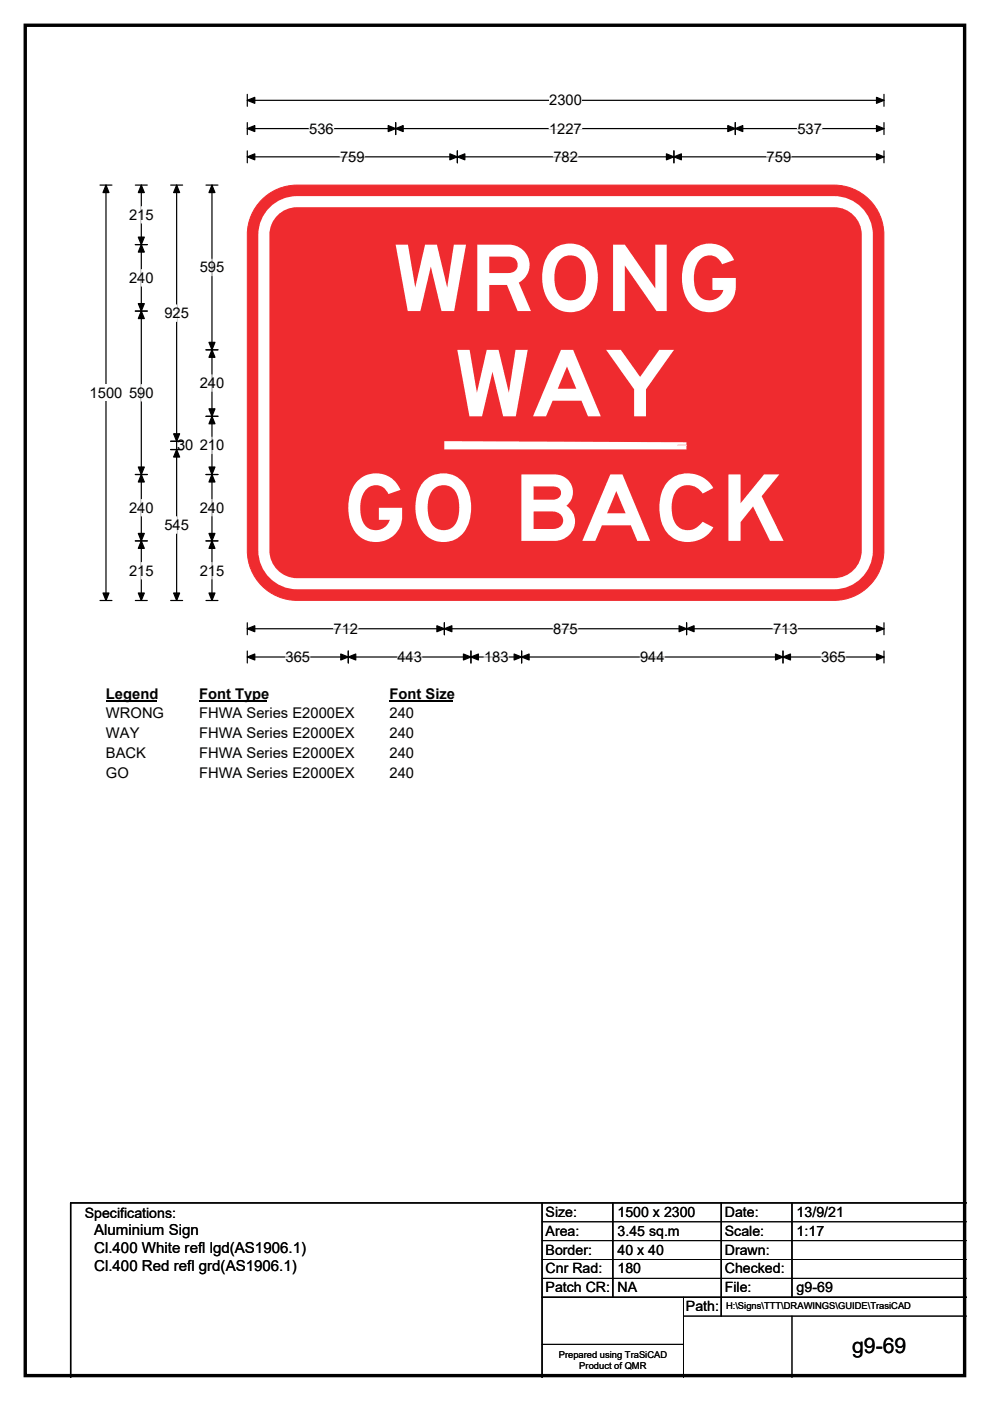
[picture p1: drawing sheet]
<svg xmlns="http://www.w3.org/2000/svg" width="210mm" height="297mm" viewBox="0 0 210 297" stroke-linecap="round" stroke-linejoin="round" font-family="sans-serif">
<path d="M5.4 5.4h199.2v286.3h-199.2z" fill="none" stroke="#000" stroke-width=".72"/>
<path d="M52.5 21.3h135M52.5 20v2.5M187.5 20v2.5" fill="none" stroke="#000" stroke-width=".25"/>
<path d="M52.5 21.3l1.5-.7v1.3zM185.9 20.6l1.6 .7-1.6 .6z" fill="#000" stroke="#000" stroke-width=".25"/>
<path d="M116.5 19.5h6.9v3.5h-6.9z" fill="#fff"/>
<g fill="none" stroke="#000" stroke-width=".25">
<path d="M21.2 39.2h2.5M22.5 39.2v88.1M52.5 27.3h135M52.5 26v2.5M52.5 32v2.5M52.5 33.3h135M83.9 26v2.5M97 32v2.5M142.9 32v2.5M156 26v2.5M187.5 26v2.5M187.5 32v2.5"/>
<path d="M21.2 127.3h2.5M52.5 132v2.6M52.5 138v2.6M52.5 133.3h135M52.5 139.3h135M73.9 138v2.6M94.3 132v2.6M99.9 138v2.6M110.6 138v2.6M145.6 132v2.6M166.1 138v2.6M187.5 132v2.6"/>
<path d="M187.5 138v2.6"/>
</g>
<g fill="#000" stroke="#000" stroke-width=".25">
<path d="M22.5 39.2l.6 1.6h-1.3zM52.5 27.3l1.5-.7v1.3zM52.5 33.3l1.5-.7v1.3zM83.9 27.3l1.6-.7v1.3zM82.3 26.6l1.6 .7-1.6 .6zM97 33.3l1.6-.7v1.3zM95.4 32.6l1.6 .7-1.6 .6zM141.4 32.6l1.5 .7-1.5 .6zM142.9 33.3l1.6-.7v1.3zM154.4 26.6l1.6 .7-1.6 .6zM156 27.3l1.5-.7v1.3zM185.9 26.6l1.6 .7-1.6 .6z"/>
<path d="M185.9 32.6l1.6 .7-1.6 .6zM21.8 125.7h1.3l-.6 1.6zM52.5 133.3l1.5-.6v1.2zM52.5 139.3l1.5-.6v1.2zM73.9 139.3l1.6-.6v1.2zM72.3 138.7l1.6 .6-1.6 .6zM94.3 133.3l1.5-.6v1.2zM92.7 132.7l1.6 .6-1.6 .6zM98.3 138.7l1.6 .6-1.6 .6zM99.9 139.3l1.6-.6v1.2zM109.1 138.7l1.5 .6-1.5 .6zM110.6 139.3l1.6-.6v1.2z"/>
<path d="M144 132.7l1.6 .6-1.6 .6zM145.6 133.3l1.6-.6v1.2zM164.5 138.7l1.6 .6-1.6 .6zM166.1 139.3l1.6-.6v1.2zM185.9 132.7l1.6 .6-1.6 .6zM185.9 138.7l1.6 .6-1.6 .6z"/>
</g>
<g fill="none" stroke="#fff" stroke-width=".25">
<path d="M65.6 27.3h5.2M72.1 33.3h5.2M116.5 27.3h6.9M117.4 33.3h5.2M162.6 33.3h5.2M169.1 27.3h5.2M60.6 139.3h5.2M70.7 133.3h5.2M84.3 139.3h5.2M102.7 139.3h5.2M117.3 133.3h5.3M135.8 139.3h5.2"/>
<path d="M164 133.3h5.2M174.2 139.3h5.2"/>
</g>
<path d="M19 81.5h7v3.5h-7z" fill="#fff"/>
<g fill="none" stroke="#000" stroke-width=".25">
<path d="M28.7 39.2h2.5M30 39.2v88.1M36.2 39.2h2.5M37.5 39.2v88.1M43.7 39.2h2.5M45 39.2v88.1M28.7 51.9h2.5M28.7 66h2.5M43.7 74.2h2.5M36.2 93.6h2.5M36.2 95.3h2.5M43.7 88.3h2.5"/>
<path d="M28.7 100.6h2.5M28.7 114.7h2.5M43.7 100.6h2.5M43.7 114.7h2.5M28.7 127.3h2.5M36.2 127.3h2.5M43.7 127.3h2.5"/>
</g>
<g fill="#000" stroke="#000" stroke-width=".25">
<path d="M30 39.2l.6 1.6h-1.3zM37.5 39.2l.6 1.6h-1.3zM45 39.2l.6 1.6h-1.3zM30 51.9l.6 1.5h-1.3zM29.3 50.3h1.3l-.6 1.6zM29.3 64.4h1.3l-.6 1.6zM30 66l.6 1.5h-1.3zM45 74.2l.6 1.6h-1.3zM44.3 72.6h1.3l-.6 1.6zM36.8 92h1.3l-.6 1.6zM37.5 95.3l.6 1.6h-1.3zM44.3 86.7h1.3l-.6 1.6z"/>
<path d="M45 88.3l.6 1.6h-1.3zM29.3 99h1.3l-.6 1.6zM30 100.6l.6 1.6h-1.3zM29.3 113.1h1.3l-.6 1.6zM30 114.7l.6 1.6h-1.3zM44.3 99h1.3l-.6 1.6zM45 100.6l.6 1.6h-1.3zM44.3 113.1h1.3l-.6 1.6zM45 114.7l.6 1.6h-1.3zM29.3 125.7h1.3l-.6 1.6zM36.8 125.7h1.3l-.6 1.6zM44.3 125.7h1.3l-.6 1.6z"/>
</g>
<path d="M30 43.8v3.5M30 57.1v3.6M45 54.9v3.6M37.5 64.6v3.6M45 79.5v3.5M30 81.5v3.5M45 92.7v3.5M30 105.9v3.5M30 119.3v3.4M37.5 109.6v3.5M45 105.9v3.5M45 119.3v3.4" fill="none" stroke="#fff" stroke-width=".25"/>
<path d="M22.5 145.3h10.7v3.5h-10.7z" fill="#fff"/>
<path d="M22.5 148.6h10.7" fill="none" stroke="#000" stroke-width=".32"/>
<path d="M42.2 145.3h14.4v3.5h-14.4z" fill="#fff"/>
<path d="M42.2 148.6h14.4" fill="none" stroke="#000" stroke-width=".32"/>
<path d="M82.6 145.3h13.5v3.5h-13.5z" fill="#fff"/>
<path d="M82.6 148.6h13.5" fill="none" stroke="#000" stroke-width=".32"/>
<g fill="#fff">
<path d="M22.5 149.5h12.2v3.5h-12.2z"/>
<path d="M42.2 149.5h32.9v3.5h-32.9z"/>
<path d="M82.6 149.5h5.2v3.5h-5.2z"/>
<path d="M22.5 153.7h7v3.5h-7z"/>
<path d="M42.2 153.7h32.9v3.5h-32.9z"/>
<path d="M82.6 153.7h5.2v3.5h-5.2z"/>
<path d="M22.5 157.9h8.5v3.5h-8.5z"/>
<path d="M42.2 157.9h32.9v3.5h-32.9z"/>
<path d="M82.6 157.9h5.2v3.5h-5.2z"/>
<path d="M22.5 162.1h4.8v3.4h-4.8z"/>
<path d="M42.2 162.1h32.9v3.4h-32.9z"/>
<path d="M82.6 162.1h5.2v3.4h-5.2z"/>
</g>
<path d="M55.1 42.8a10.5 10.5 0 0 1 7.9-3.6h113.9a10.6 10.6 0 0 1 10.6 10.6v66.9a10.6 10.6 0 0 1-10.6 10.6h-113.9a10.6 10.6 0 0 1-10.5-10.6v-66.9a10.5 10.5 0 0 1 2.6-7z" fill-rule="evenodd" fill="#ef2b2f" stroke="#ef2b2f" stroke-width=".21"/>
<path d="M57.7 45.2a7 7 0 0 1 5.3-2.4h113.9a7 7 0 0 1 7.1 7v66.9a7.1 7.1 0 0 1-7.1 7.1h-113.9a7.1 7.1 0 0 1-7-7.1v-66.9a7 7 0 0 1 1.7-4.6z" fill="none" stroke="#fff" stroke-width="2.3"/>
<path d="M94.2 93.5l51.4 .3v1.5h-51.4z" fill="#fff"/>
<path d="M143.8 94.4h1.8z" fill="#ef2b2f" stroke="#ef2b2f" stroke-width=".21"/>
<path d="M143.8 94.4h1.8z" fill="#fff" stroke="#fff" stroke-width=".21"/>
<path d="M115 255v37M130 255v20M153 255v24M168 255v20M205 255h-190v37M115 275h90" fill="none" stroke="#000" stroke-width=".3"/>
<path d="M115 259h90M115 263h90M115 267h90M115 271h90M145 279h60M145 275v17M168 279v13M115 285h30" fill="none" stroke="#000" stroke-width=".21"/>
<g font-size="19.6" fill="#fff">
<text x="83.4" y="66">WRONG</text>
<text x="96.4" y="88.3">WAY</text>
<text x="72.5" y="114.7">GO BACK</text>
</g>
<text font-size="4.5" x="180.7" y="286.9">g9-69</text>
<g font-size="3.2">
<text x="20" y="261.9">Aluminium Sign</text>
<text x="20" y="265.7">Cl.400 White refl lgd(AS1906.1)</text>
<text x="20" y="269.6">Cl.400 Red refl grd(AS1906.1)</text>
</g>
<g font-size="3.1">
<text x="116.5" y="22.3">2300</text>
<text x="65.6" y="28.3">536</text>
<text x="116.5" y="28.3">1227</text>
<text x="169.1" y="28.3">537</text>
<text x="72.1" y="34.3">759</text>
<text x="117.4" y="34.3">782</text>
<text x="162.6" y="34.3">759</text>
<text x="27.4" y="46.6">215</text>
<text x="27.4" y="59.9">240</text>
<text x="42.4" y="57.7">595</text>
<text x="34.9" y="67.4">925</text>
<text x="42.4" y="82.3">240</text>
<text x="19" y="84.3">1500</text>
<text x="27.4" y="84.3">590</text>
<text x="37.6" y="95.5">30</text>
<text x="42.4" y="95.5">210</text>
<text x="27.4" y="108.7">240</text>
<text x="34.9" y="112.4">545</text>
<text x="42.4" y="108.7">240</text>
<text x="27.4" y="122">215</text>
<text x="42.4" y="122">215</text>
<text x="70.7" y="134.4">712</text>
<text x="117.3" y="134.4">875</text>
<text x="164" y="134.4">713</text>
<text x="60.6" y="140.4">365</text>
<text x="84.3" y="140.4">443</text>
<text x="102.7" y="140.4">183</text>
<text x="135.8" y="140.4">944</text>
<text x="174.2" y="140.4">365</text>
<text x="22.5" y="148.1">Legend</text>
<text x="42.2" y="148.1">Font Type</text>
<text x="82.6" y="148.1">Font Size</text>
<text x="22.5" y="152.3">WRONG</text>
<text x="42.2" y="152.3">FHWA Series E2000EX</text>
<text x="82.6" y="152.3">240</text>
<text x="22.5" y="156.5">WAY</text>
<text x="22.5" y="160.7">BACK</text>
<text x="42.2" y="156.5">FHWA Series E2000EX</text>
<text x="42.2" y="160.7">FHWA Series E2000EX</text>
<text x="82.6" y="156.5">240</text>
<text x="82.6" y="160.7">240</text>
<text x="22.5" y="164.8">GO</text>
<text x="42.2" y="164.8">FHWA Series E2000EX</text>
<text x="82.6" y="164.8">240</text>
</g>
<g font-size="3">
<text x="115.7" y="258">Size:</text>
<text x="131" y="258">1500 x 2300</text>
<text x="153.7" y="258">Date:</text>
<text x="169" y="258">13/9/21</text>
<text x="18" y="258.2">Specifications:</text>
<text x="115.7" y="262">Area:</text>
<text x="131" y="262">3.45 sq.m</text>
<text x="153.7" y="262">Scale:</text>
<text x="169" y="262">1:17</text>
<text x="115.7" y="266">Border:</text>
<text x="115.7" y="270">Cnr Rad:</text>
<text x="131" y="266">40 x 40</text>
<text x="131" y="270">180</text>
<text x="153.7" y="266">Drawn:</text>
<text x="153.7" y="270">Checked:</text>
<text x="115.7" y="274">Patch CR:</text>
<text x="131" y="274">NA</text>
<text x="153.7" y="274">File:</text>
<text x="169" y="274">g9-69</text>
<text x="145.5" y="278">Path:</text>
</g>
<g font-size="2">
<text x="154" y="277.6">H:\Signs\TTT\DRAWINGS\GUIDE\TrasiCAD</text>
<text x="118.5" y="287.8">Prepared using TraSiCAD</text>
<text x="122.9" y="290.2">Product of QMR</text>
</g>
</svg>
